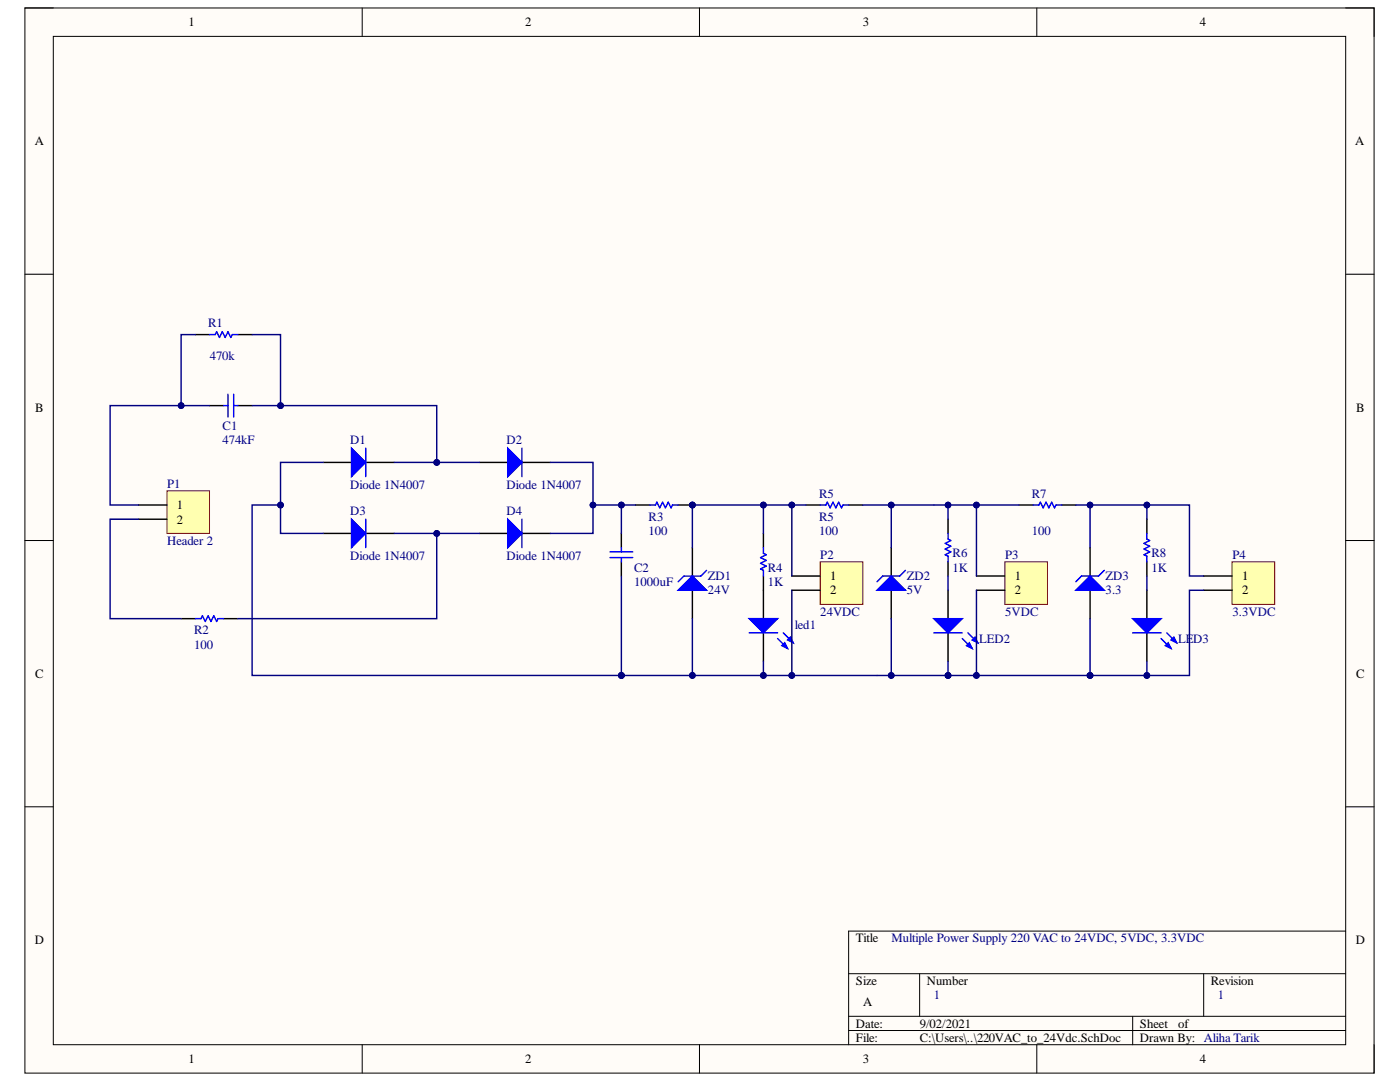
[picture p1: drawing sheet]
# Altium project Multi_power_supply.PrjPcb
1 sheet, 24 parts. Net scope: global (net labels, ports and power ports of the same name join across sheets).
Board file: 220VAC_to_24Vdc.PcbDoc

## Sheet 220VAC_to_24Vdc.SchDoc
size A

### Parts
C1  C1  C1: 474kF  [RAD-0.3]
C2  C2  value 1000uF  [RAD-0.3]
D1  Diode 1N4007  [DO-41]
D2  Diode 1N4007  [DO-41]
D3  Diode 1N4007  [DO-41]
D4  Diode 1N4007  [DO-41]
led1  LED1  [3.2X1.6X1.1]  (value not drawn)
led2  LED2  [3.2X1.6X1.1]
led3  LED3  [3.2X1.6X1.1]
P1  Header 2  [HDR1X2]
P2  24VDC  [HDR1X2]
P3  5VDC  [HDR1X2]
P4  3.3VDC  [HDR1X2]
R1  value 470k  [AXIAL-0.5]  (hidden comment: Res Semi)
R2  R2  value 100  [AXIAL-0.5]
R3  R3  value 100  [AXIAL-0.5]
R4  R4  value 1K  [AXIAL-0.5]
R5  R5  value 100  [AXIAL-0.5]
R6  R6  value 1K  [AXIAL-0.5]
R7  value 100  [AXIAL-0.5]  (hidden comment: R3)
R8  R8  value 1K  [AXIAL-0.5]
ZD1  24V  [DIODE-0.7]
ZD2  5V  [DIODE-0.7]
ZD3  3.3  [DIODE-0.7]

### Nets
NetC1_1: C1.1 P1.1 R1.1
NetC1_2: C1.2 D1.2(K) D2.1(A) R1.2
NetC2_1: C2.1 D1.1(A) D3.1(A) led1.2(K) led2.2(K) led3.2(K) P2.2 P3.2 P4.2 ZD1.1(A) ZD2.1(A) ZD3.1(A)
NetC2_2: C2.2 D2.2(K) D4.2(K) R3.1
NetD3_2: D3.2(K) D4.1(A) R2.2
Netled1_1: led1.1(A) R4.1
Netled2_1: led2.1(A) R6.1
Netled3_1: led3.1(A) R8.1
NetP1_2: P1.2 R2.1
NetP2_1: P2.1 R3.2 R4.2 R5.1 ZD1.2(K)
NetP3_1: P3.1 R5.2 R6.2 R7.1 ZD2.2(K)
NetP4_1: P4.1 R7.2 R8.2 ZD3.2(K)

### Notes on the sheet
- Multiple Power Supply 220 VAC to 24VDC, 5VDC, 3.3VDC
- 1
- Aliha Tarik
